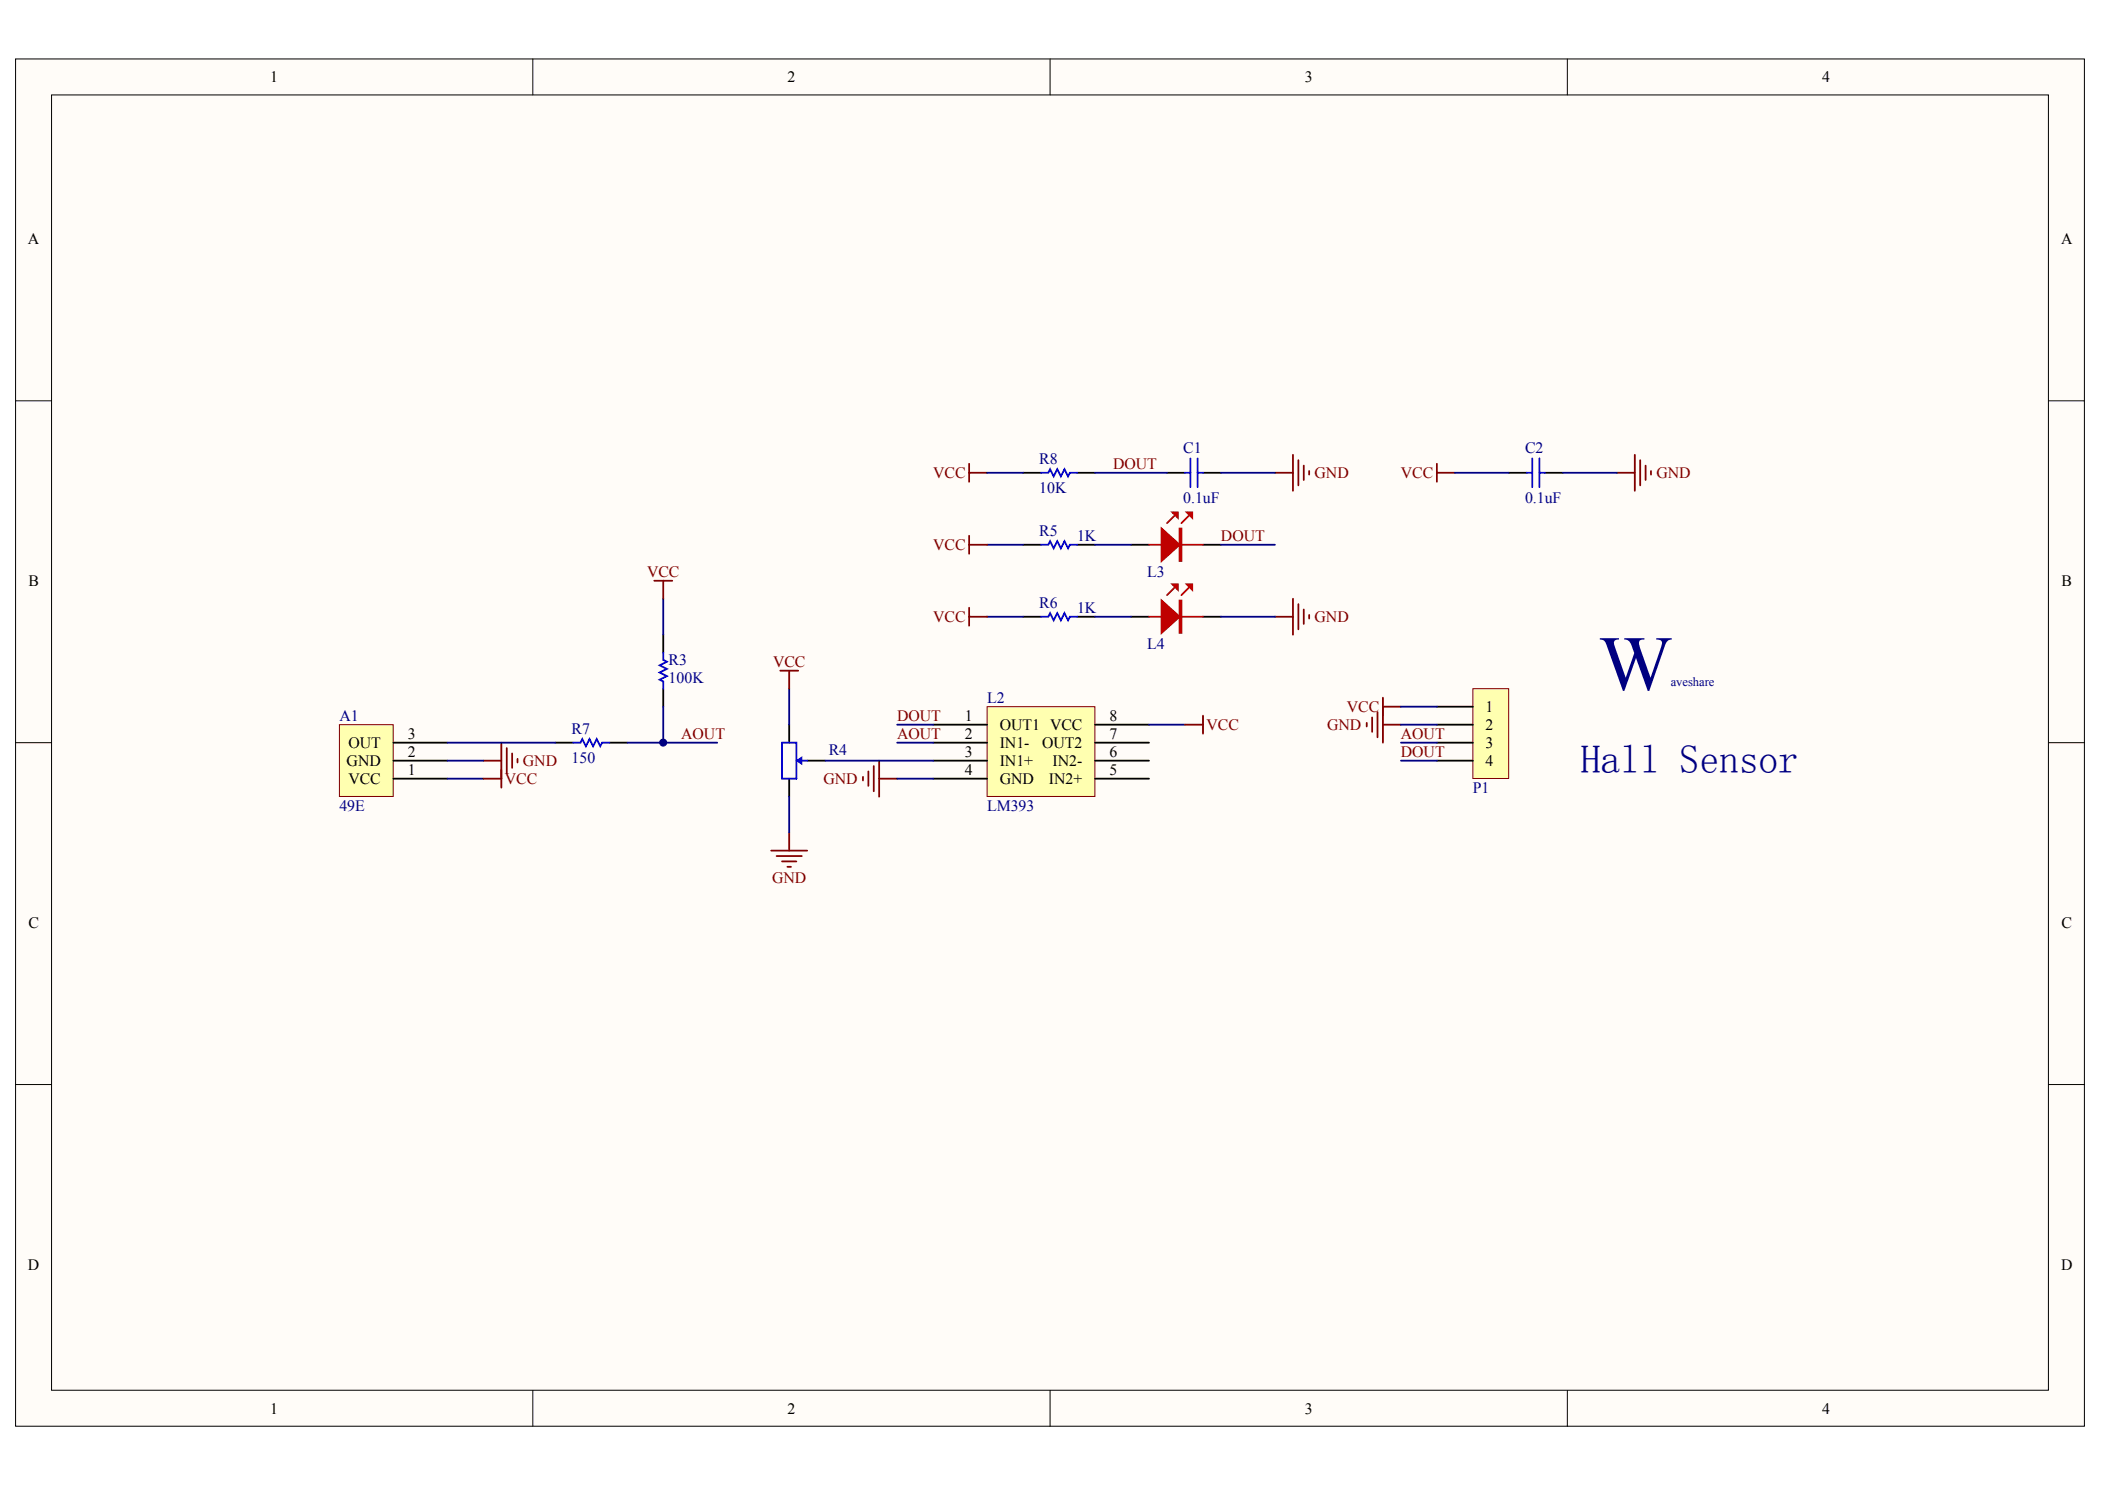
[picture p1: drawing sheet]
<svg xmlns="http://www.w3.org/2000/svg" width="297mm" height="210mm" viewBox="0 0 297 210" stroke-linecap="round" stroke-linejoin="round" font-family="sans-serif">
<g fill="#fffcf8" stroke="#000" stroke-width=".14">
<path d="M2.2 8.3h291.9v192.9h-291.9z"/>
<path d="M7.3 13.4h281.8v182.7h-281.8z"/>
</g>
<path d="M75.2 8.3v5.1M148.2 8.3v5.1M221.2 8.3v5.1M2.2 56.5h5.1M289.1 56.5h5.1M2.2 104.8h5.1M289.1 104.8h5.1M2.2 153h5.1M289.1 153h5.1M75.2 196.1v5.1M148.2 196.1v5.1M221.2 196.1v5.1" fill="none" stroke="#000" stroke-width=".14"/>
<path d="M47.9 102.2h7.6v10.2h-7.6z" fill="#ffffb0" stroke="#800000" stroke-width=".14"/>
<path d="M93.6 89.5v2.6M93.6 97.2v2.5M55.5 104.8h7.6M55.5 109.8h7.6M55.5 107.3h7.6" fill="none" stroke="#000" stroke-width=".25"/>
<path d="M68.2 107.3h2.5M70.7 104.8v5M71.5 105.5v3.6M72.3 106.3v2M73 107v.6" fill="none" stroke="#800000" stroke-width=".25"/>
<path d="M93.6 92.1v1l.5 .2-1 .6 1 .5-1 .5 1 .5-1 .5 .5 .2v1.1" fill="none" stroke="#00f" stroke-width=".25"/>
<path d="M93.6 84.5v5M63.1 107.3h5.1M63.1 109.8h5.1" fill="none" stroke="#000080" stroke-width=".25"/>
<path d="M139.3 99.7h15.2v12.7h-15.2z" fill="#ffffb0" stroke="#800000" stroke-width=".14"/>
<g fill="none" stroke="#000" stroke-width=".25">
<path d="M144.4 76.8h2.5M152 76.8h2.5M159.6 76.8h2.5M169.8 76.8h2.5M111.4 102.2v2.6M111.4 109.8v2.6M113.9 107.3h2.5M131.7 102.2h7.6M131.7 104.8h7.6M131.7 107.3h7.6M131.7 109.8h7.6M154.5 102.2h7.6"/>
<path d="M154.5 104.8h7.6M154.5 107.3h7.6M154.5 109.8h7.6"/>
</g>
<path d="M108.8 120h5.1M111.4 117.5v2.5M121.8 109.6v.5M122.5 108.8v2.1M123.3 108.1v3.5M124.1 107.3v5.1M124.1 109.8h2.5M109.6 120.8h3.5M110.3 121.5h2.1M111.1 122.3h.5" fill="none" stroke="#800000" stroke-width=".25"/>
<path d="M139.3 76.8h5.1M154.5 76.8h5.1M111.4 97.2v5M111.4 112.4v5.1M126.6 102.2h5.1M126.6 109.8h5.1M162.1 102.2h5.1" fill="none" stroke="#000080" stroke-width=".25"/>
<path d="M146.9 76.8h1l.3-.5 .5 1.1 .5-1.1 .5 1.1 .5-1.1 .5 1.1 .3-.6h1M110.3 104.8h2.1v5h-2.1zM112.6 107.3h1.3" fill="none" stroke="#00f" stroke-width=".25"/>
<path d="M112.4 107.3l.7-.5v1z" fill="#00f" stroke="#00f" stroke-width=".14"/>
<path d="M162.1 76.8h7.7M165.7 72.8l-1 1M167.7 72.8l-1 1" fill="none" stroke="#bf0000" stroke-width=".25"/>
<g fill="#bf0000" stroke="#bf0000" stroke-width=".25">
<path d="M163.9 74.6l2.6 2.2-2.6 2.3z"/>
<path d="M167.5 72.3h.7v.7z"/>
<path d="M165.4 72.3h.8v.7z"/>
<path d="M166.5 74.6h.2v4.5h-.2z" fill-rule="evenodd"/>
</g>
<path d="M207.8 97.2h5.1v12.6h-5.1z" fill="#ffffb0" stroke="#800000" stroke-width=".14"/>
<g fill="none" stroke="#000" stroke-width=".25">
<path d="M144.4 66.7h2.5M152 66.7h2.5M164.7 66.7h2.5M169.8 66.7h2.5M212.9 66.7h2.6M218 66.7h2.5M144.4 87h2.5M152 87h2.5M159.6 87h2.5M169.8 87h2.5M202.8 99.7h5M78.4 104.8h2.5"/>
<path d="M86 104.8h2.5M202.8 102.2h5M202.8 104.8h5M202.8 107.3h5"/>
</g>
<g fill="none" stroke="#800000" stroke-width=".25">
<path d="M136.8 65.4v2.6M136.8 75.6v2.5M136.8 76.8h2.5M136.8 66.7h2.5M179.9 66.7h2.6M182.5 64.2v5M183.2 64.9v3.6M184 65.7v2M184.7 66.4v.5M202.8 66.7h2.5M202.8 65.4v2.6M228.1 66.7h2.6"/>
<path d="M230.7 64.2v5M231.4 64.9v3.6M232.2 65.7v2M233 66.4v.5M92.3 81.9h2.6M93.6 81.9v2.6M110.1 94.6h2.5M111.4 94.6v2.6M136.8 87h2.5M136.8 85.7v2.6M179.9 87h2.6M182.5 84.5v5"/>
<path d="M183.2 85.2v3.6M184 86v2M184.7 86.7v.6M195.1 98.4v6.4M195.1 99.7h2.6M68.2 109.8h2.5M70.7 108.6v2.5M167.2 102.2h2.6M169.8 101v2.5M192.9 102v.5M193.6 101.2v2M194.4 100.5v3.5"/>
<path d="M195.1 102.2h2.6"/>
</g>
<g fill="none" stroke="#000080" stroke-width=".25">
<path d="M139.3 66.7h5.1M154.5 66.7h10.2M172.3 76.8h7.6M172.3 66.7h7.6M205.3 66.7h7.6M220.5 66.7h7.6M93.6 99.7v5.1h-5.1M139.3 87h5.1M154.5 87h5.1M172.3 87h7.6M197.7 99.7h5.1M63.1 104.8h15.3"/>
<path d="M93.6 104.8h7.6M116.4 107.3h15.3M126.6 104.8h5.1M197.7 102.2h5.1M197.7 104.8h5.1M197.7 107.3h5.1"/>
</g>
<path d="M146.9 66.7h1l.3-.5 .5 1 .5-1 .5 1 .5-1 .5 1 .3-.5h1M167.2 66.7h.8M168 64.7v4M169 64.7v4M169 66.7h.8M215.5 66.7h.7M216.2 64.7v4M217.2 66.7h.8M217.2 64.7v4M146.9 87h1l.3-.5 .5 1 .5-1 .5 1 .5-1 .5 1 .3-.5h1M80.9 104.8h1l.3-.5 .5 1 .5-1 .5 1 .5-1 .5 1 .3-.5h1" fill="none" stroke="#00f" stroke-width=".25"/>
<path d="M162.1 87h7.7M165.7 82.9l-1 1.1M167.7 82.9l-1 1.1" fill="none" stroke="#bf0000" stroke-width=".25"/>
<g fill="#bf0000" stroke="#bf0000" stroke-width=".25">
<path d="M163.9 84.7l2.6 2.3-2.6 2.3z"/>
<path d="M167.5 82.4h.7v.8z"/>
<path d="M165.4 82.4h.8v.8z"/>
<path d="M166.5 84.7h.2v4.6h-.2z" fill-rule="evenodd"/>
</g>
<circle cx="93.6" cy="104.8" r=".5" fill="#000080" stroke="#000080" stroke-width=".14"/>
<text font-size="11" fill="#000080" x="225.6" y="97.3">W</text>
<text font-size="5.6" fill="#000080" x="223.1" y="109.1">Hall Sensor</text>
<g font-size="2.2">
<text x="38.1" y="11.6">1</text>
<text x="111.1" y="11.6">2</text>
<text x="184.1" y="11.6">3</text>
<text x="257.1" y="11.6">4</text>
<text x="3.9" y="34.4">A</text>
<text x="290.8" y="34.4">A</text>
<text x="4" y="82.6">B</text>
<text x="290.9" y="82.6">B</text>
<text x="136.1" y="101.7">1</text>
<text x="156.6" y="101.7">8</text>
<text x="209.6" y="100.5">1</text>
<text x="49.2" y="105.5">OUT</text>
<text x="57.5" y="104.3">3</text>
<text x="57.5" y="106.8">2</text>
<text x="136.1" y="104.3">2</text>
<text x="136.1" y="106.8">3</text>
<text x="141.1" y="103">OUT1 VCC</text>
<text x="141.1" y="105.5">IN1-</text>
<text x="147.1" y="105.5">OUT2</text>
<text x="156.6" y="106.8">6</text>
<text x="156.6" y="104.3">7</text>
<text x="209.6" y="103">2</text>
<text x="209.6" y="105.5">3</text>
<text x="48.9" y="108.1">GND</text>
<text x="49.2" y="110.6">VCC</text>
<text x="57.5" y="109.3">1</text>
<text x="136.1" y="109.3">4</text>
<text x="141.1" y="108.1">IN1+</text>
<text x="141.1" y="110.6">GND</text>
<text x="148" y="110.6">IN2+</text>
<text x="148.5" y="108.1">IN2-</text>
<text x="156.6" y="109.3">5</text>
<text x="209.6" y="108.1">4</text>
<text x="4" y="130.9">C</text>
<text x="290.9" y="130.9">C</text>
<text x="3.9" y="179.1">D</text>
<text x="290.8" y="179.1">D</text>
<text x="38.1" y="199.4">1</text>
<text x="111.1" y="199.4">2</text>
<text x="184.1" y="199.4">3</text>
<text x="257.1" y="199.4">4</text>
</g>
<g font-size="2.2" fill="#000080">
<text x="146.7" y="65.4">R8</text>
<text x="167" y="63.9">C1</text>
<text x="215.2" y="63.9">C2</text>
<text x="146.7" y="69.5">10K</text>
<text x="167" y="71">0.1uF</text>
<text x="215.2" y="71">0.1uF</text>
<text x="146.7" y="75.6">R5</text>
<text x="152" y="76.3">1K</text>
<text x="161.9" y="81.4">L3</text>
<text x="146.7" y="85.7">R6</text>
<text x="152" y="86.5">1K</text>
<text x="94.4" y="93.9">R3</text>
<text x="161.9" y="91.6">L4</text>
<text x="47.9" y="101.7">A1</text>
<text x="94.4" y="96.4">100K</text>
<text x="139.3" y="99.2">L2</text>
<text x="80.6" y="107.6">150</text>
<text x="80.6" y="103.5">R7</text>
<text x="117" y="106.6">R4</text>
<text x="207.8" y="111.9">P1</text>
<text x="47.9" y="114.4">49E</text>
<text x="139.3" y="114.4">LM393</text>
</g>
<g font-size="2.2" fill="#800000">
<text x="131.7" y="67.5">VCC</text>
<text x="157.1" y="66.2">DOUT</text>
<text x="185.5" y="67.5">GND</text>
<text x="197.7" y="67.5">VCC</text>
<text x="233.7" y="67.5">GND</text>
<text x="131.7" y="77.6">VCC</text>
<text x="172.3" y="76.3">DOUT</text>
<text x="91.3" y="81.4">VCC</text>
<text x="131.7" y="87.8">VCC</text>
<text x="185.5" y="87.8">GND</text>
<text x="109.1" y="94.1">VCC</text>
<text x="126.6" y="101.7">DOUT</text>
<text x="190.1" y="100.5">VCC</text>
<text x="96.1" y="104.3">AOUT</text>
<text x="126.6" y="104.3">AOUT</text>
<text x="170.3" y="103">VCC</text>
<text x="187.3" y="103">GND</text>
<text x="197.7" y="106.8">DOUT</text>
<text x="197.7" y="104.3">AOUT</text>
<text x="71.3" y="110.6">VCC</text>
<text x="73.8" y="108.1">GND</text>
<text x="116.2" y="110.6">GND</text>
<text x="109" y="124.5">GND</text>
</g>
<text font-size="1.8" fill="#000080" x="235.8" y="96.7">aveshare</text>
</svg>
